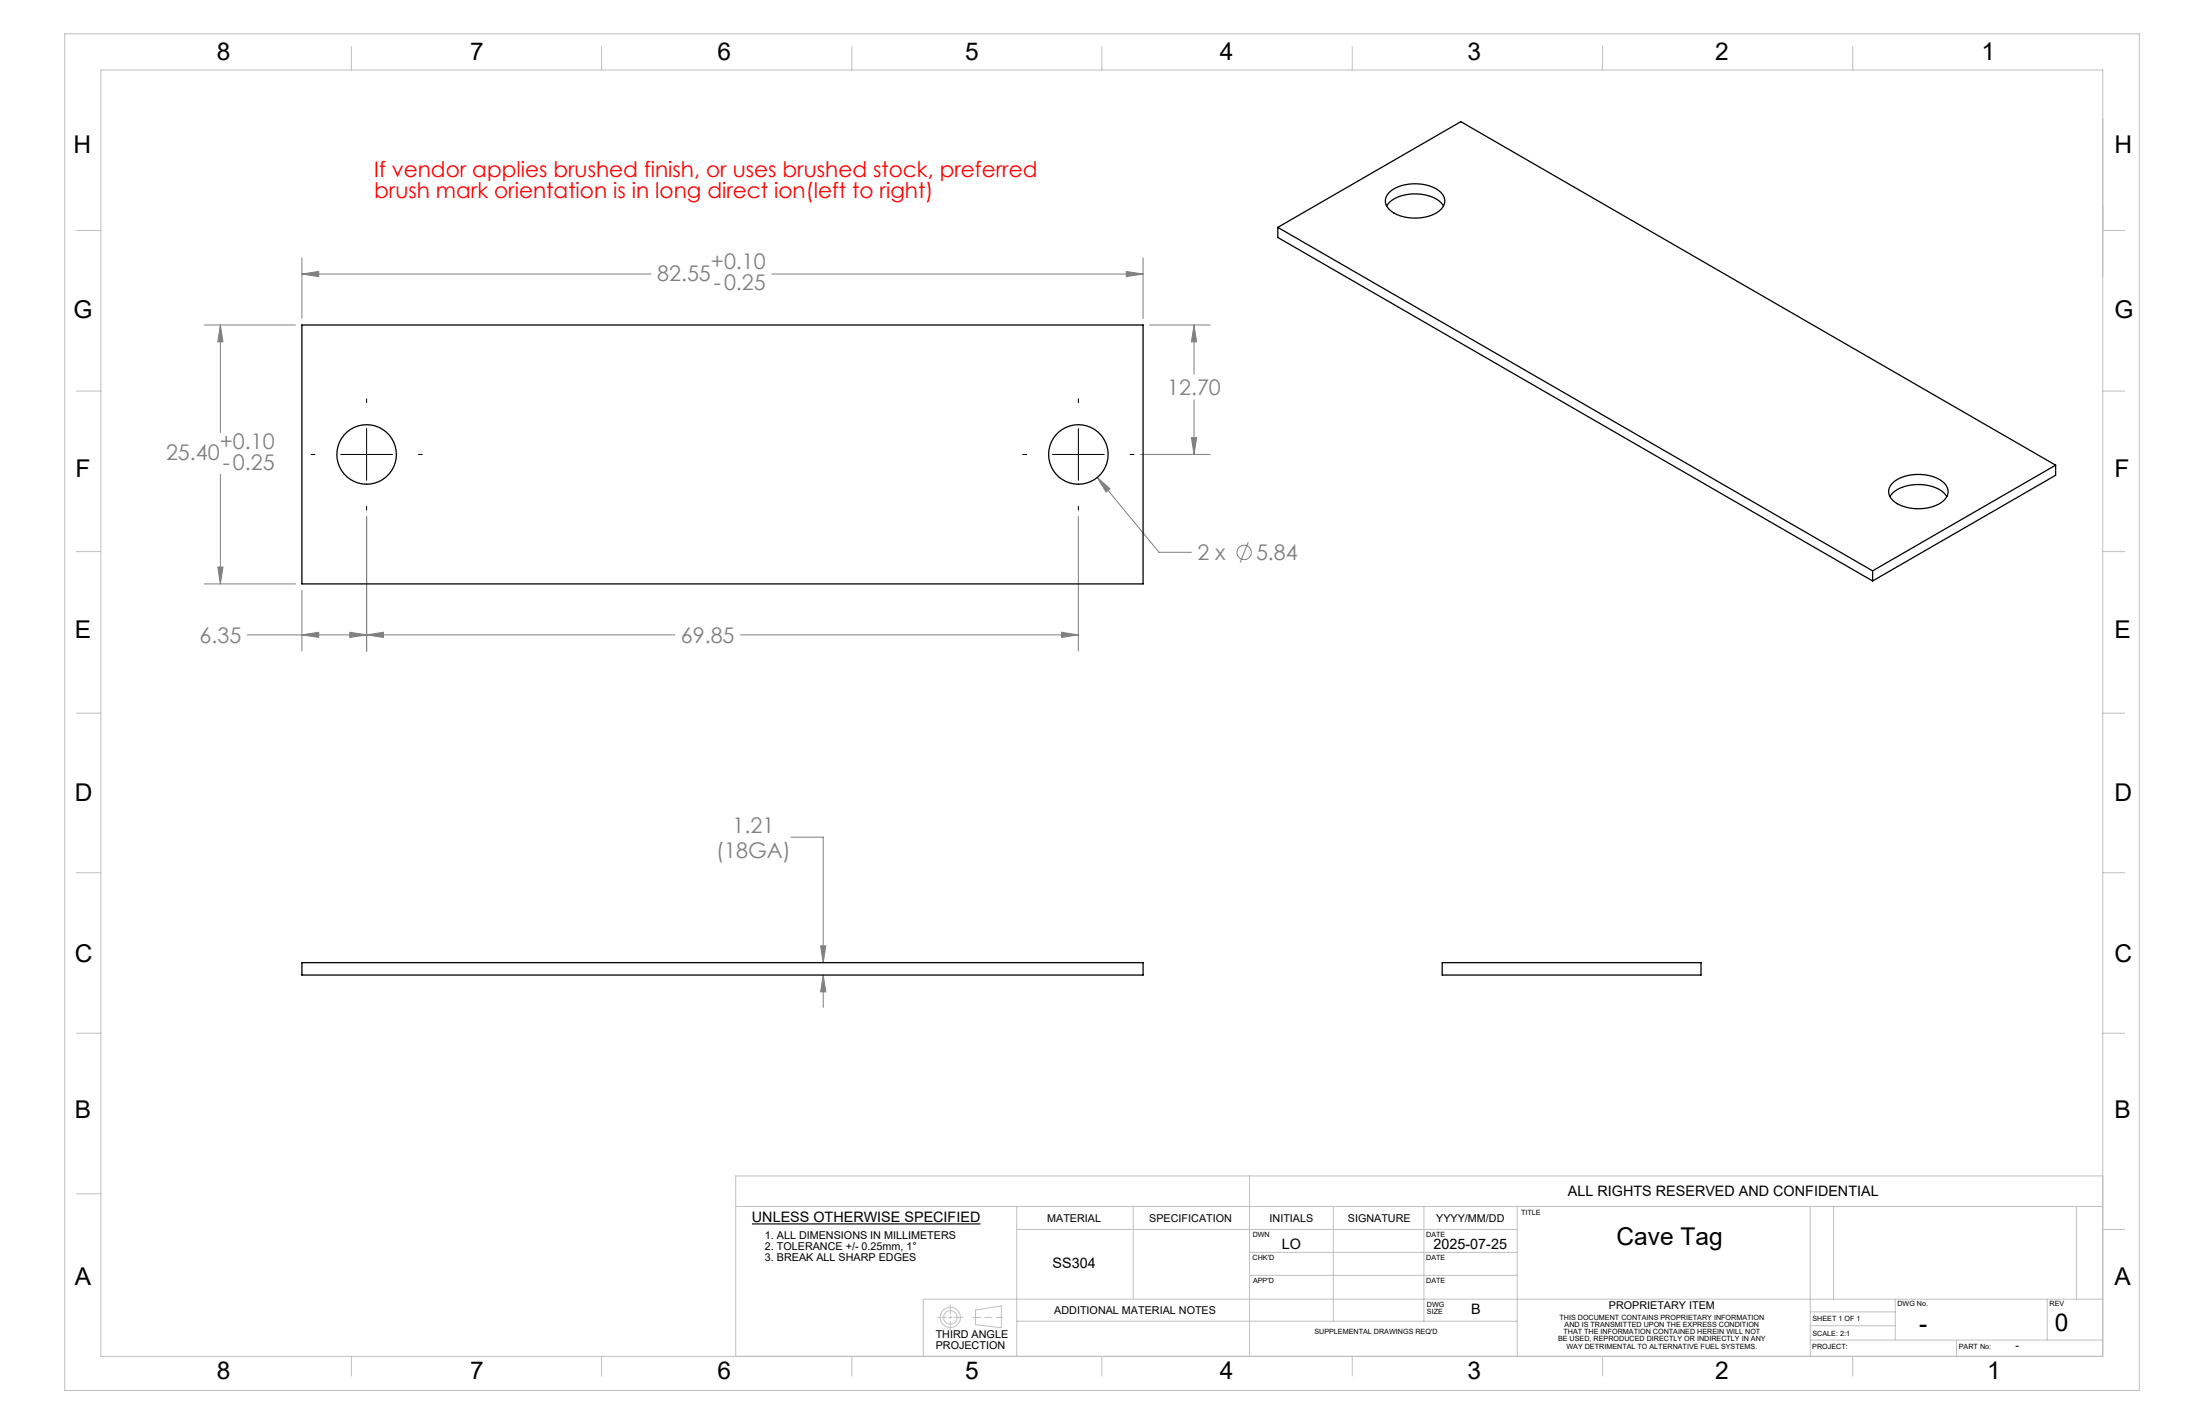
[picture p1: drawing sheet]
<svg xmlns="http://www.w3.org/2000/svg" width="432mm" height="279mm" viewBox="0 0 432 279" stroke-linecap="round" stroke-linejoin="round" font-family="sans-serif">
<g fill="none" stroke="#808080" stroke-width=".2">
<path d="M59.3 50.6v11.9M59.3 53.8h68.5M59.3 53.8l3.3-.5v1zM151.5 53.8h72.9M221.1 53.3l3.3 .5-3.3 .5zM224.4 50.6v11.9M40.1 63.8h17.9M43.3 63.8v21.1M43.3 63.8l.5 3.3h-1.1zM225.6 63.8h11.9M234.4 63.8l.5 3.3h-1.1zM234.4 63.8v9.6"/>
<path d="M234.4 78.5v10.7M43.3 93.1v21.5M215.4 93.7l12.1 14.7h6.3M215.4 93.7l2.5 2.2-.8 .6zM223.8 89.2h13.7M233.8 85.9h1.1l-.5 3.3zM40.1 114.6h17.9M42.7 111.3h1.1l-.5 3.3zM59.3 115.8v11.9M72 101.4v26.3M211.7 101.4v26.3M245 106.4l-1.6 4"/>
<path d="M48.5 124.6h83.9M59.3 124.6l3.3-.5v1zM68.7 124.1l3.3 .5-3.3 .5zM72 124.6l3.3-.5v1zM145.3 124.6h66.4M208.4 124.1l3.3 .5-3.3 .5zM155.2 164.3h6.4v24.6M161.1 185.6h1l-.5 3.3zM161.6 191.3v6.4M161.6 191.3l.5 3.3h-1z"/>
<circle cx="244.2" cy="108.4" r="1.41"/>
</g>
<path d="M147.6 240.1h44.8" fill="none" stroke="#000" stroke-width=".22"/>
<g fill="none" stroke="#c0c0c0" stroke-width=".2">
<path d="M12.7 6.6h407.2v266.2h-407.2zM19.8 13.7h392.9v252.4h-392.9zM69 9.2v4.5M118.1 9.2v4.5M167.2 9.2v4.5M216.3 9.2v4.5M265.4 9.2v4.5M314.5 9.2v4.5M363.6 9.2v4.5M15 45.2h4.8M412.7 45.2h4.3M15 76.7h4.8"/>
<path d="M412.7 76.7h4.3M15 108.2h4.8M412.7 108.2h4.3M15 139.9h4.8M412.7 139.9h4.3M15 171.2h4.8M412.7 171.2h4.3M15 202.7h4.8M412.7 202.7h4.3M15 234.2h4.8M144.4 236.7h268.3M199.6 236.7v29.4"/>
<path d="M222.4 236.7v18M245.2 230.7v35.4M261.7 236.7v22.5M279.5 236.7v22.5M297.8 236.7v29.4M355.3 236.7v29.4M359.9 236.7v18.2M407.5 236.7v18.2M412.7 230.7h-268.3v35.4M184 258.5h1.8M186.3 258.5h.5M186.5 256v1.8"/>
<path d="M186.5 258.3v.4M186.5 259.2v1.7M187.2 258.5h1.8M190.9 258.5h1.6M191.5 257l5-.8v4.3l-5-.6zM193.3 258.5h1.4M195.5 258.5h1.3M199.6 241.2h98.2M199.6 259.2h98.2M245.2 245.7h52.6M245.2 250.2h52.6M355.3 257.4h16.7"/>
<path d="M372 254.9v8M401.8 254.9v8M412.7 241.2h4.3M412.7 254.9h-231.5v11.2M69 266.1v3.9M118.1 266.1v3.9M167.2 266.1v3.9M216.3 266.1v3.9M265.4 266.1v3.9M314.5 266.1v3.9M355.3 262.9h57.4M355.3 260.1h16.7"/>
<path d="M363.6 266.1v3.9M384 262.9v3.2"/>
<circle cx="186.5" cy="258.5" r="1.33"/>
<circle cx="186.5" cy="258.5" r="1.99"/>
</g>
<path d="M72 78.2v.8M211.7 78.2v.8M61 89.2h.8M66.9 89.2h10.1M72 84.1v10.1M72 99.3v.8M82.1 89.2h.8M200.7 89.2h.8M206.6 89.2h10.1M211.7 84.1v10.1M211.7 99.3v.8M221.8 89.2h.8" fill="none" stroke="#000" stroke-width=".2"/>
<path d="M161.6 191.3l.5 3.3h-1zM161.1 185.6h1l-.5 3.3zM221.1 53.3l3.3 .5-3.3 .5zM59.3 53.8l3.3-.5v1zM43.3 63.8l.5 3.3h-1.1zM42.7 111.3h1.1l-.5 3.3zM233.8 85.9h1.1l-.5 3.3zM234.4 63.8l.5 3.3h-1.1zM59.3 124.6l3.3-.5v1zM68.7 124.1l3.3 .5-3.3 .5zM72 124.6l3.3-.5v1zM208.4 124.1l3.3 .5-3.3 .5zM215.4 93.7l1.7 2.8 .8-.6z" fill="#808080"/>
<g fill="none" stroke="#000" stroke-width=".25">
<path d="M272.6 37.8a8.4 8.4 0 0 1 10.3 0 2.28 2.28 0 0 1-.5 3.6 8.5 8.5 0 0 1-9.8-.4 2.19 2.19 0 0 1 0-3.2zM250.8 44.6l35.9-20.7 116.8 67.4M250.8 44.6l116.7 67.4M250.8 44.6v2l116.7 67.4M272.2 40.4a6.5 6.5 0 0 1 6-2.4 6.2 6.2 0 0 1 5.1 2.4M59.3 63.8h165.1v50.8h-165.1zM370.9 97.4a6.5 6.5 0 0 1 6-2.3 6.2 6.2 0 0 1 5.2 2.3M371.4 94.8a8.4 8.4 0 0 1 10.2 0 2.28 2.28 0 0 1-.4 3.7 8.5 8.5 0 0 1-9.8-.4 2.19 2.19 0 0 1 0-3.3zM403.5 91.3l-36 20.7M403.5 91.3v2l-36 20.7M367.5 112v2M59.3 188.9h165.1v2.4h-165.1z"/>
<path d="M283.1 188.9h50.8v2.4h-50.8z"/>
<circle cx="72" cy="89.2" r="5.8"/>
<circle cx="211.7" cy="89.2" r="5.8"/>
</g>
<g font-size="4.8">
<text x="42.5" y="11.7">8</text>
<text x="92.3" y="11.7">7</text>
<text x="140.8" y="11.7">6</text>
<text x="189.4" y="11.7">5</text>
<text x="239.4" y="11.7">4</text>
<text x="288" y="11.7">3</text>
<text x="336.6" y="11.7">2</text>
<text x="388.9" y="11.7">1</text>
<text x="14.4" y="29.9">H</text>
<text x="415" y="29.9">H</text>
<text x="14.4" y="62.3">G</text>
<text x="415" y="62.3">G</text>
<text x="14.8" y="93.6">F</text>
<text x="415" y="93.6">F</text>
<text x="14.7" y="125.1">E</text>
<text x="415" y="125.1">E</text>
<text x="14.7" y="157.2">D</text>
<text x="415" y="157.2">D</text>
<text x="14.7" y="188.8">C</text>
<text x="415" y="188.8">C</text>
<text x="14.7" y="219.4">B</text>
<text x="415" y="219.4">B</text>
<text x="317.3" y="244.2">Cave Tag</text>
<text x="14.7" y="252.1">A</text>
<text x="415" y="252.1">A</text>
<text x="376.7" y="261.4">-</text>
<text x="403.3" y="261.2">0</text>
<text x="42.5" y="270.6">8</text>
<text x="92.3" y="270.6">7</text>
<text x="140.8" y="270.6">6</text>
<text x="189.4" y="270.6">5</text>
<text x="239.4" y="270.6">4</text>
<text x="288" y="270.6">3</text>
<text x="336.6" y="270.6">2</text>
<text x="390" y="270.6">1</text>
</g>
<g font-size="4.2" fill="#f00">
<text x="73.4" y="34.7">If vendor applies brushed finish, or uses brushed stock, preferred</text>
<text x="73.4" y="38.8">brush mark orientation is in long direct ion(left to right)</text>
</g>
<g font-size="4.2" fill="#808080">
<text x="139.5" y="52.8">+0.10</text>
<text x="129" y="55.1">82.55</text>
<text x="140.1" y="57">-0.25</text>
<text x="229.1" y="77.6">12.70</text>
<text x="43.1" y="88">+0.10</text>
<text x="32.6" y="90.3">25.40</text>
<text x="43.7" y="92.2">-0.25</text>
<text x="235" y="109.9">2 x</text>
<text x="246.5" y="109.9">5.84</text>
<text x="39.1" y="126.2">6.35</text>
<text x="133.6" y="126.2">69.85</text>
<text x="143.8" y="163.3">1.21</text>
<text x="140.6" y="168.4">(18GA)</text>
</g>
<g font-size="2.8">
<text x="147.6" y="239.8">UNLESS OTHERWISE SPECIFIED</text>
<text x="307.7" y="234.8">ALL RIGHTS RESERVED AND CONFIDENTIAL</text>
<text x="251.6" y="245.1">LO</text>
<text x="281.4" y="245.1">2025-07-25</text>
<text x="206.6" y="248.9">SS304</text>
<text x="288.7" y="257.9">B</text>
</g>
<g font-size="2.1">
<text x="205.5" y="239.7">MATERIAL</text>
<text x="225.6" y="239.7">SPECIFICATION</text>
<text x="249.2" y="239.7">INITIALS</text>
<text x="264.5" y="239.7">SIGNATURE</text>
<text x="281.9" y="239.7">YYYY/MM/DD</text>
<text x="150.1" y="243.2">1. ALL DIMENSIONS IN MILLIMETERS</text>
<text x="150.1" y="245.3">2. TOLERANCE +/- 0.25mm, 1°</text>
<text x="150.1" y="247.4">3. BREAK ALL SHARP EDGES</text>
<text x="206.9" y="257.9">ADDITIONAL MATERIAL NOTES</text>
<text x="315.8" y="256.8">PROPRIETARY ITEM</text>
<text x="183.7" y="262.5">THIRD ANGLE</text>
<text x="183.7" y="264.6">PROJECTION</text>
<text x="395.6" y="264.8">-</text>
</g>
<g font-size="1.4">
<text x="298.5" y="238.5">TITLE</text>
<text x="245.9" y="242.8">DWN</text>
<text x="279.9" y="242.7">DATE</text>
<text x="245.9" y="247.1">CHK'D</text>
<text x="245.9" y="251.7">APP'D</text>
<text x="279.9" y="247.1">DATE</text>
<text x="279.9" y="251.7">DATE</text>
<text x="280.1" y="256.5">DWG</text>
<text x="280.1" y="257.9">SIZE</text>
<text x="372.4" y="256.2">DWG No.</text>
<text x="402.3" y="256.2">REV</text>
<text x="258" y="261.8">SUPPLEMENTAL DRAWINGS REQ'D</text>
<text x="305.8" y="263.2">BE USED, REPRODUCED DIRECTLY OR INDIRECTLY IN ANY</text>
<text x="306.1" y="259">THIS DOCUMENT CONTAINS PROPRIETARY INFORMATION</text>
<text x="306.9" y="261.8">THAT THE INFORMATION CONTAINED HEREIN WILL NOT</text>
<text x="307.1" y="260.4">AND IS TRANSMITTED UPON THE EXPRESS CONDITION</text>
<text x="355.7" y="262">SCALE: 2:1</text>
<text x="355.7" y="259.2">SHEET 1 OF 1</text>
<text x="307.4" y="264.6">WAY DETRIMENTAL TO ALTERNATIVE FUEL SYSTEMS.</text>
<text x="355.7" y="264.8">PROJECT:</text>
<text x="384.5" y="264.8">PART No:</text>
</g>
</svg>
